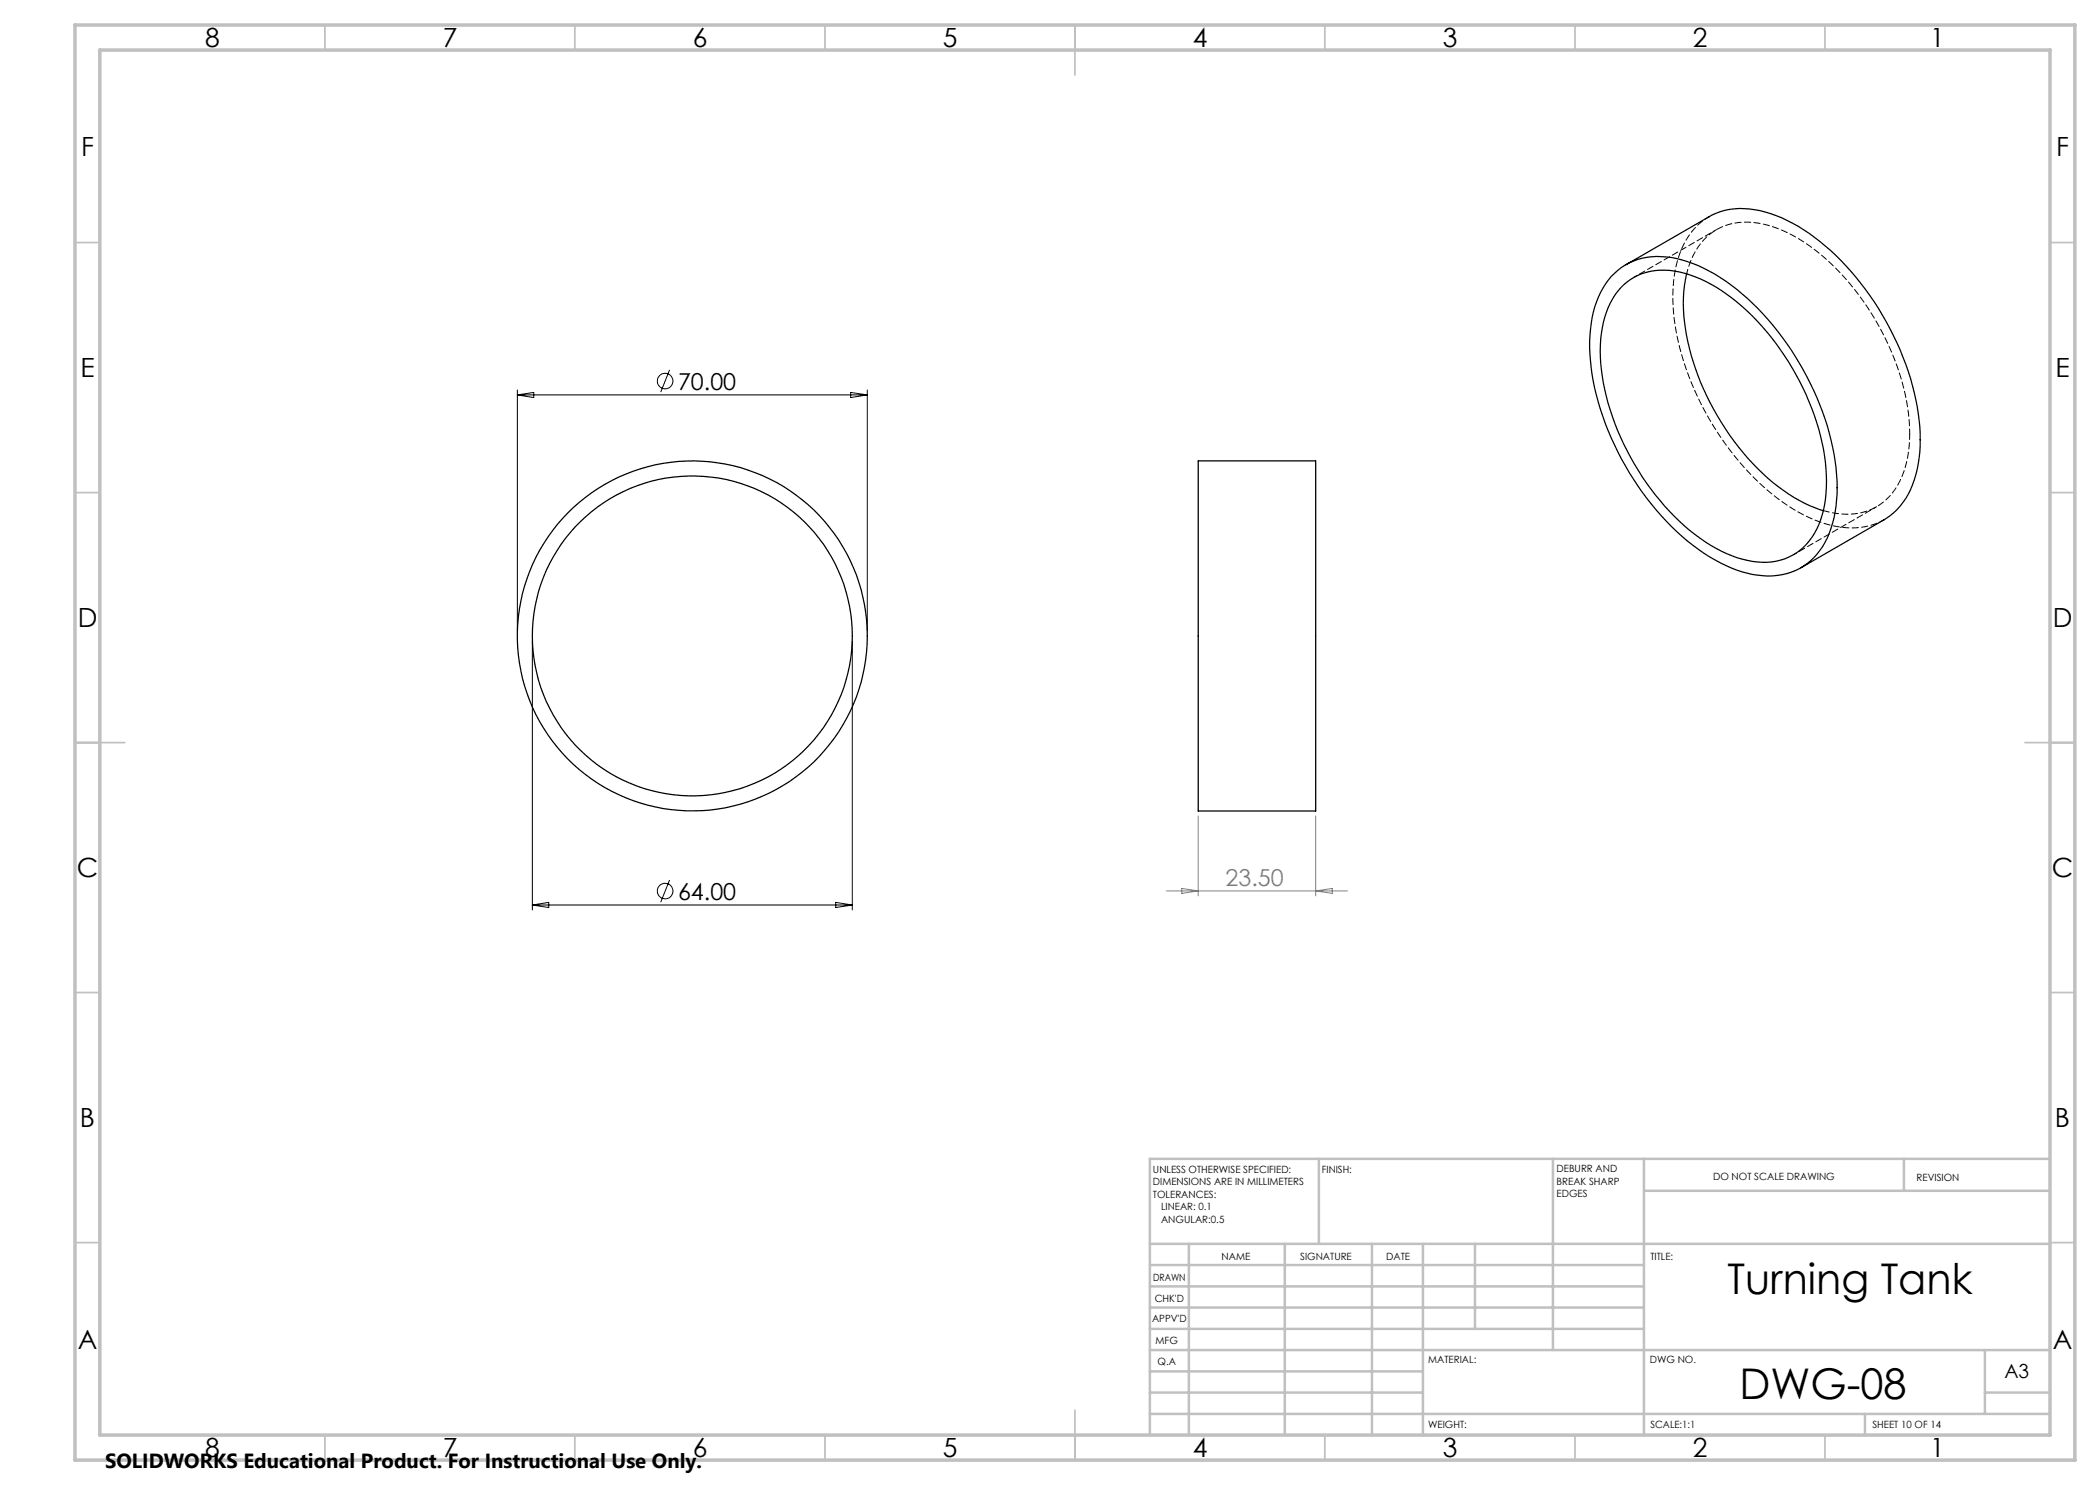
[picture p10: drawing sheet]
<svg xmlns="http://www.w3.org/2000/svg" width="420mm" height="297mm" viewBox="0 0 420 297" stroke-linecap="round" stroke-linejoin="round" font-family="sans-serif">
<g fill="none" stroke="#000" stroke-width=".2">
<path d="M103.5 78v48.2M103.5 79h70M103.5 79l3.3-.5v1zM133.9 74l-1.7 4.4M170.1 78.5l3.4 .5-3.4 .5zM173.5 78v48.2M106.5 128.2v53.8M170.5 128.2v53.8M133.9 176l-1.7 4.4M106.5 181h64M106.5 181l3.2-.5v1zM167.1 180.5l3.4 .5-3.4 .5z"/>
<circle cx="133" cy="76.2" r="1.56"/>
<circle cx="133" cy="178.2" r="1.55"/>
</g>
<g fill="none" stroke="#c0c0c0" stroke-width=".35">
<path d="M65 5v5M115 5v5M165 5v5M215 5v10M265 5v5M315 5v5M365 5v5M15 48.5h5M410 48.5h5M15 98.5h5M410 98.5h5M15 148.5h10"/>
<path d="M405 148.5h10M15 198.5h5M410 198.5h5M15 248.5h5M410 248.5h5M65 287v5M115 287v5M165 287v5M215 282v10M265 287v5M315 287v5M365 287v5"/>
</g>
<g fill="none" stroke="#c0c0c0" stroke-width=".5">
<path d="M263.8 231.8v17M310.6 231.8v38.2M328.8 231.8v55.2M328.8 238.2h81.2M380.8 231.8v6.4M410 231.8h-180v55.2M230 248.8h180M230 257.3h98.8M230 253h98.8M237.8 248.8v38.2M257 248.8v38.2M274.4 248.8v38.2"/>
<path d="M284.6 248.8v38.2M295 248.8v17M230 265.8h98.8M230 261.5h98.8M230 278.5h54.6M230 274.3h54.6M230 270h180M397 278.5h13M397 270v12.8M230 282.8h180M373 282.8v4.2"/>
</g>
<path d="M15 5h400v287h-400zM20 10h390v277h-390z" fill="none" stroke="#c0c0c0" stroke-width=".7"/>
<path d="M233.3 178.2h36.2M236.4 177.7l3.2 .5-3.2 .5zM239.6 163.2v16M263.1 163.2v16M263.1 178.2l3.4-.5v1z" fill="none" stroke="#808080" stroke-width=".2"/>
<g fill="none" stroke="#000" stroke-width=".25">
<path d="M322.3 55.3a12.9 12.9 0 0 1 12-3.8 32.1 32.1 0 0 1 16.2 9.2 57.2 57.2 0 0 1 16.7 32.9 24.9 24.9 0 0 1-2.7 15.7 12.6 12.6 0 0 1-12.9 5.7 29 29 0 0 1-14.1-6.8 57.3 57.3 0 0 1-19.3-34.6 27.8 27.8 0 0 1 1.5-14.2l1.4-2.6zM324.1 57.6a12 12 0 0 1 11.8-3.2 30.8 30.8 0 0 1 14.6 8.8 52.3 52.3 0 0 1 14.6 29.3 23.3 23.3 0 0 1-2.2 14.2 11.7 11.7 0 0 1-13.4 5.4 31.1 31.1 0 0 1-15.6-9.8 51.9 51.9 0 0 1-13.8-29.6 21.9 21.9 0 0 1 2.9-13.7zM325.2 52.9l16.6-9.5a14.6 14.6 0 0 1 12.3-.7 37.7 37.7 0 0 1 16.1 11.6 55.4 55.4 0 0 1 13.8 32.3 23.2 23.2 0 0 1-2.9 13.1l-1.7 2.2-2.1 1.8-17.1 9.9M337.3 54.7a32.8 32.8 0 0 0 1.4 17.7 51.3 51.3 0 0 0 18 25.7 26.2 26.2 0 0 0 8 4M239.6 92.2h23.5v70h-23.5z"/>
<circle cx="138.5" cy="127.2" r="35"/>
<circle cx="138.5" cy="127.2" r="32"/>
</g>
<path d="M341.8 43.3a14.9 14.9 0 0 0-6.7 10.6 40.1 40.1 0 0 0 2.6 21.3 55.6 55.6 0 0 0 19.7 25.8 22.5 22.5 0 0 0 14.8 4.5l2.7-.7 1.9-.9" fill="none" stroke="#000" stroke-width=".2" stroke-dasharray="1.3 .6" stroke-dashoffset=".3"/>
<path d="M381.9 86.7a48.6 48.6 0 0 0-10.1-27.6 39 39 0 0 0-16.2-13.4 14.3 14.3 0 0 0-12.1 .1 13.3 13.3 0 0 0-6.2 8.9" fill="none" stroke="#000" stroke-width=".2" stroke-dasharray="1.3 .6" stroke-dashoffset=".4"/>
<path d="M364.7 102.1a12.7 12.7 0 0 0 12.5-2.2 16.3 16.3 0 0 0 4.6-10.8l.1-2.4" fill="none" stroke="#000" stroke-width=".2" stroke-dasharray="1.3 .6" stroke-dashoffset=".1"/>
<path d="M343.3 45.9l-16.6 9.6M358.7 110.9l16.6-9.6" fill="none" stroke="#000" stroke-width=".2" stroke-dasharray="1.3 .6" stroke-dashoffset=".6"/>
<g font-size="8.5">
<text x="345.5" y="258.8">Turning Tank</text>
<text x="347.9" y="279.7">DWG-08</text>
</g>
<g font-size="5.3">
<text x="41" y="9.5">8</text>
<text x="88.5" y="9.5">7</text>
<text x="138.5" y="9.5">6</text>
<text x="188.5" y="9.5">5</text>
<text x="238.5" y="9.5">4</text>
<text x="288.5" y="9.5">3</text>
<text x="338.5" y="9.5">2</text>
<text x="386" y="9.5">1</text>
<text x="16.2" y="31.3">F</text>
<text x="411.2" y="31.3">F</text>
<text x="16.1" y="75.5">E</text>
<text x="411.1" y="75.5">E</text>
<text x="15.5" y="125.5">D</text>
<text x="410.5" y="125.5">D</text>
<text x="15.4" y="175.5">C</text>
<text x="410.4" y="175.5">C</text>
<text x="16" y="225.5">B</text>
<text x="411" y="225.5">B</text>
<text x="15.5" y="269.8">A</text>
<text x="410.5" y="269.8">A</text>
<text x="41" y="291.5">8</text>
<text x="88.5" y="291.5">7</text>
<text x="138.5" y="291.5">6</text>
<text x="188.5" y="291.5">5</text>
<text x="238.5" y="291.5">4</text>
<text x="288.5" y="291.5">3</text>
<text x="338.5" y="291.5">2</text>
<text x="386" y="291.5">1</text>
</g>
<g font-size="4.7">
<text x="135.6" y="77.9">70.00</text>
<text x="135.6" y="179.9">64.00</text>
</g>
<text font-size="4.7" fill="#808080" x="245.1" y="177.2">23.50</text>
<text font-size="4.1" x="21" y="293.7">SOLIDWORKS Educational Product. For Instructional Use Only.</text>
<text font-size="3.9" x="400.9" y="275.5">A3</text>
<g font-size="2">
<text x="230.6" y="234.6">UNLESS OTHERWISE SPECIFIED:</text>
<text x="230.6" y="237.1">DIMENSIONS ARE IN MILLIMETERS</text>
<text x="230.6" y="239.6">TOLERANCES:</text>
<text x="264.4" y="234.6">FINISH:</text>
<text x="311.3" y="234.5">DEBURR AND</text>
<text x="311.3" y="237">BREAK SHARP</text>
<text x="311.3" y="239.5">EDGES</text>
<text x="342.6" y="236">DO NOT SCALE DRAWING</text>
<text x="383.3" y="236.2">REVISION</text>
<text x="232.2" y="242.1">LINEAR: 0.1</text>
<text x="232.2" y="244.6">ANGULAR:0.5</text>
<text x="244.3" y="252">NAME</text>
<text x="260" y="251.9">SIGNATURE</text>
<text x="277.2" y="251.9">DATE</text>
<text x="330.1" y="251.9">TITLE:</text>
<text x="230.6" y="256.1">DRAWN</text>
<text x="230.9" y="260.3">CHK'D</text>
<text x="230.4" y="264.4">APPV'D</text>
<text x="231.1" y="268.8">MFG</text>
<text x="231.5" y="273">Q.A</text>
<text x="285.6" y="272.5">MATERIAL:</text>
<text x="330" y="272.5">DWG NO.</text>
<text x="285.6" y="285.5">WEIGHT:</text>
<text x="330.1" y="285.6">SCALE:1:1</text>
<text x="374.5" y="285.6">SHEET 10 OF 14</text>
</g>
</svg>
